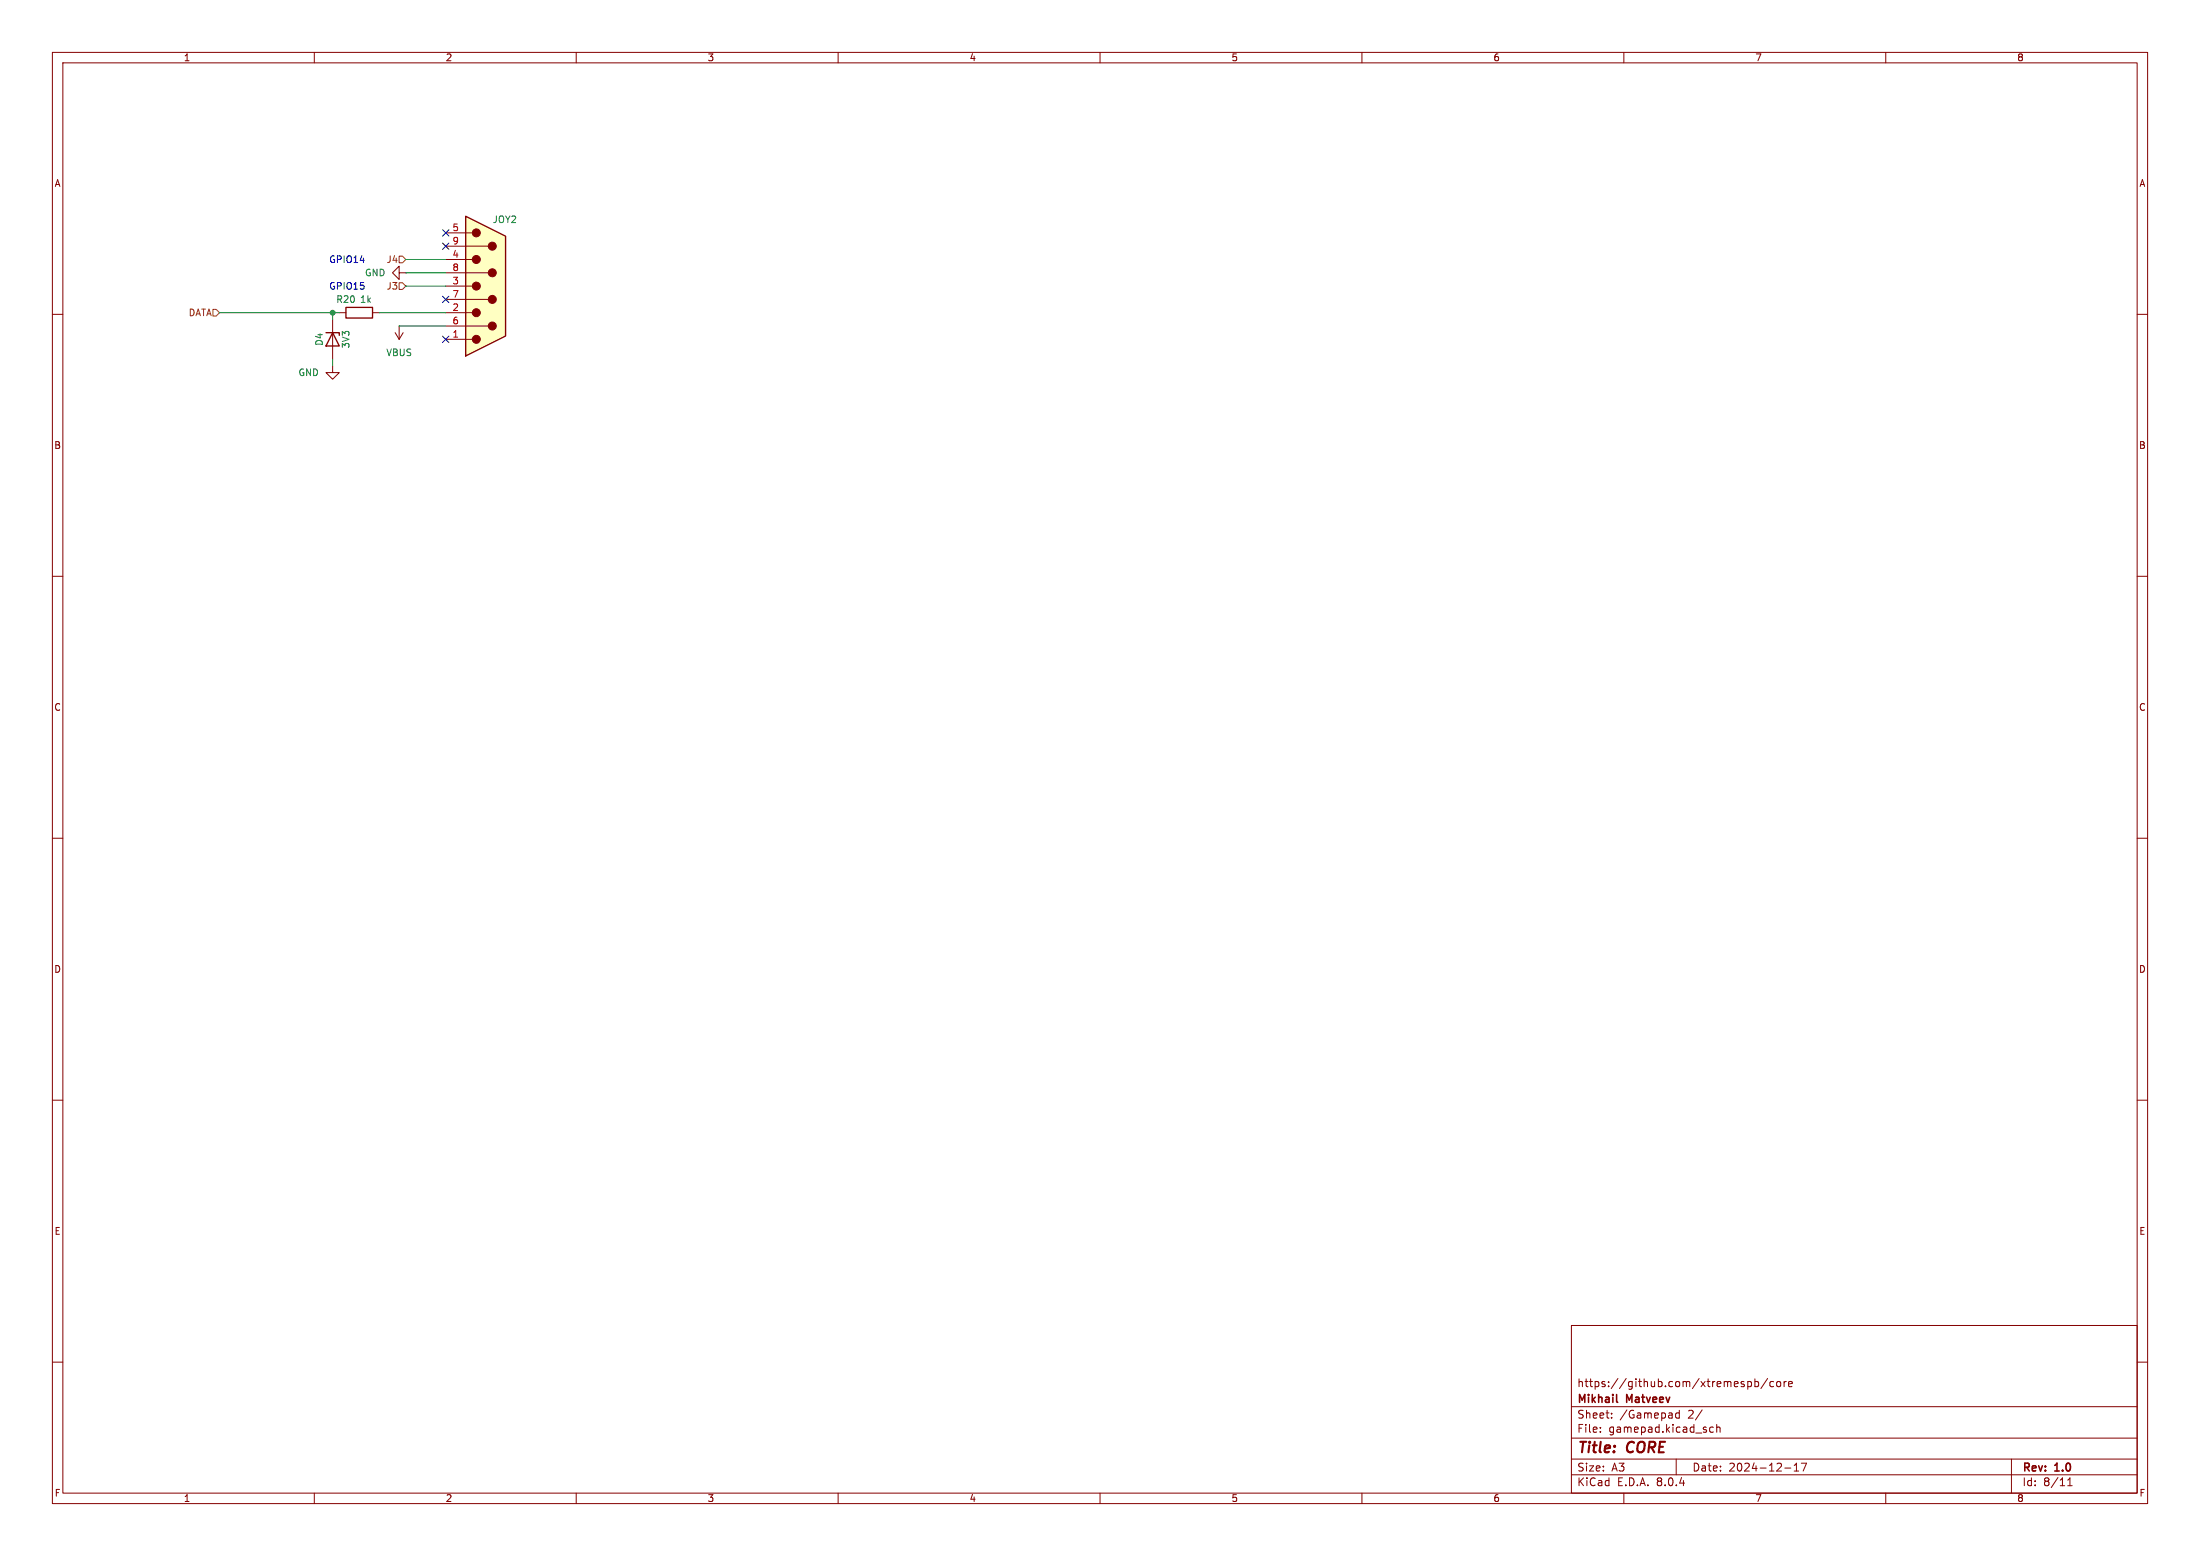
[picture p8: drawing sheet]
<svg xmlns="http://www.w3.org/2000/svg" width="420mm" height="297mm" viewBox="0 0 420 297" stroke-linecap="round" stroke-linejoin="round" font-family="sans-serif">
<g fill="none" stroke="#840000" stroke-width=".19">
<path d="M10 10h400v277h-400zM12 12h396v273h-396zM60 10v2M110 10v2M160 10v2M210 10v2M260 10v2M310 10v2M360 10v2M10 60h2M408 60h2M10 110h2"/>
<path d="M408 110h2M10 160h2M408 160h2M10 210h2M408 210h2M10 260h2M300 253h108v32h-108zM408 260h2M300 278.5h108M300 274.5h108M300 268.5h108M305.5 273.2v.2"/>
<path d="M305.5 272.5v.1M307.7 270.5v.2M307.7 269.8v.1M320 278.5v3M320.6 269.2v1.5M320.6 269.8l-.4-.1-.3 .3 .1 .6h.6M324.9 269.1l-1.2 1.9M327.1 272.5l-.4-.1-.3 .3 .1 .6h.6M327.7 272.5l.2-.1 .4 .1 .1 .9M327.7 271.9v1.5M333.7 263.7v1.5M333.7 263.8l.4-.1 .3 .3-.2 .6h-.5"/>
<path d="M335 263.8l.4-.1 .3 .3-.1 .6h-.6M335 263.2v1.5M337.4 263.1l-1.2 1.9M338.6 263.8l-.4-.1-.3 .3 .1 .6h.6M339.3 263.8l.4-.1 .2 .3v.4l-.2 .3-.4-.1-.1-.2zM340.6 263.7v1M341 263.7l-.3 .1-.1 .2M341.4 264.2l.8-.2-.1-.2-.4-.1-.3 .2 .1 .7h.6M342.5 279.7l.4-.4v1.5M343.9 279.3h1l-.7 1.5M384 278.5v6.5M60 285v2"/>
<path d="M110 285v2M160 285v2M210 285v2M260 285v2M300 281.5h108M310 285v2M340.7 280.2h1.2M342.5 280.8h.9M360 285v2M394.7 283.6h.9M394.7 282.5l.5-.4v1.5"/>
</g>
<path d="M308.6 267.5l.2 .2" fill="none" stroke="#840000" stroke-width=".3"/>
<path d="M88.9 41.3l7.6 3.8v19l-7.6 3.8z" fill="#ffffc2"/>
<g fill="#840000" stroke="#840000" stroke-width=".19">
<circle cx="90.9" cy="64.8" r=".76"/>
<circle cx="90.9" cy="59.7" r=".76"/>
<circle cx="90.9" cy="54.6" r=".76"/>
<circle cx="90.9" cy="49.5" r=".76"/>
<circle cx="90.9" cy="44.4" r=".76"/>
<circle cx="94" cy="62.2" r=".76"/>
<circle cx="94" cy="57.1" r=".76"/>
<circle cx="94" cy="52.1" r=".76"/>
<circle cx="94" cy="47" r=".76"/>
</g>
<g fill="none" stroke="#840000" stroke-width=".19">
<path d="M64.8 59.7h1.2M71.1 59.7h1.3M76.2 52.1v-1.3l-1.3 1.3 1.3 1.2v-1.2h1.3M77.5 52.1h.1M85.1 59.7h5.1M85.1 57.2h8.1M85.1 54.6h5.1M85.1 52.1h8.1M85.1 49.5h5.1M85.1 47h8.1M85.1 44.5h5.1M63.5 69.9v1.2h1.3l-1.3 1.3-1.3-1.3h1.3"/>
<path d="M63.5 61v7.6M75.4 63.5l.8 1.3M76.2 62.2h.1M76.2 62.2v2.6M77 63.5l-.8 1.3M85.1 64.8h5.1M85.1 62.2h8.1"/>
</g>
<path d="M66 58.7h5.1v2h-5.1zM88.9 41.3l7.6 3.8v19l-7.6 3.8zM62.2 63.5h2.6v.5M63.5 63.5l1.3 2.5h-2.6z" fill="none" stroke="#840000" stroke-width=".25"/>
<path d="M40.6 59.1h.7l.6 .6-.6 .6h-.7zM76.2 48.9h.6l.7 .6-.7 .7h-.6zM76.2 54h.6l.7 .6-.7 .6h-.6z" fill="none" stroke="#725600" stroke-width=".19"/>
<path d="M41.9 59.7h22.9M63.5 59.7v1.3M72.4 59.7h12.7M77.5 54.6h7.6M77.5 49.5h7.6M77.5 52.1h7.6M63.5 68.6v1.3M76.2 62.2h8.9" fill="none" stroke="#009600" stroke-width=".19"/>
<path d="M84.5 46.4l1.2 1.2M84.5 43.8l1.2 1.3M84.5 56.5l1.2 1.3M85.7 46.4l-1.2 1.2M85.7 43.8l-1.2 1.3M85.7 56.5l-1.2 1.3M84.5 64.2l1.2 1.2M85.7 64.2l-1.2 1.2" fill="none" stroke="#000084" stroke-width=".19"/>
<circle cx="63.5" cy="59.7" r=".46" fill="#009600" stroke="#009600" stroke-width=".19"/>
<g font-size="2.8" fill="#840000">
<text x="301" y="277.9">Title:</text>
<text x="310.6" y="277.9">CORE</text>
</g>
<g font-size="2.1" fill="#840000">
<text x="301" y="268.2">Mikhail</text>
<text x="301" y="265">https://github.com/xtremespb/core</text>
<text x="310.6" y="268.2">Matveev</text>
<text x="301" y="273.7">File:</text>
<text x="301" y="271">Sheet:</text>
<text x="307.1" y="273.7">gamepad.kicad_sch</text>
<text x="309.2" y="271">/Gamepad</text>
<text x="322.3" y="271">2/</text>
<text x="301" y="281.1">Size:</text>
<text x="307.6" y="281.1">A3</text>
<text x="323" y="281.1">Date:</text>
<text x="330" y="281.1">2024-12-17</text>
<text x="386" y="281.3">Rev:</text>
<text x="392.4" y="281.3">1.0</text>
<text x="301" y="283.9">KiCad</text>
<text x="308.7" y="283.9">E.D.A.</text>
<text x="316.3" y="283.9">8.0.4</text>
<text x="386" y="283.9">Id:</text>
<text x="390.1" y="283.9">8/11</text>
</g>
<g font-size="1.8" fill="#840000">
<text x="35" y="11.9">1</text>
<text x="85" y="11.9">2</text>
<text x="135" y="11.9">3</text>
<text x="185" y="11.9">4</text>
<text x="235" y="11.9">5</text>
<text x="285" y="11.9">6</text>
<text x="335" y="11.9">7</text>
<text x="385" y="11.9">8</text>
<text x="10.3" y="35.9">A</text>
<text x="408.3" y="35.9">A</text>
<text x="10.3" y="85.9">B</text>
<text x="408.2" y="85.9">B</text>
<text x="10.3" y="135.9">C</text>
<text x="408.2" y="135.9">C</text>
<text x="10.3" y="185.9">D</text>
<text x="408.2" y="185.9">D</text>
<text x="10.3" y="235.9">E</text>
<text x="408.3" y="235.9">E</text>
<text x="10.3" y="285.9">F</text>
<text x="35" y="286.9">1</text>
<text x="85" y="286.9">2</text>
<text x="135" y="286.9">3</text>
<text x="185" y="286.9">4</text>
<text x="235" y="286.9">5</text>
<text x="285" y="286.9">6</text>
<text x="335" y="286.9">7</text>
<text x="385" y="286.9">8</text>
<text x="408.3" y="285.9">F</text>
</g>
<g font-size="1.8" fill="#a90000">
<text x="86.3" y="44.2">5</text>
<text x="86.3" y="46.7">9</text>
<text x="86.3" y="49.3">4</text>
<text x="86.3" y="51.8">8</text>
<text x="86.3" y="59.4">2</text>
<text x="86.3" y="54.4">3</text>
<text x="86.3" y="56.9">7</text>
<text x="86.3" y="64.5">1</text>
<text x="86.3" y="62">6</text>
</g>
<g font-size="1.8" fill="#006464">
<text x="94" y="42.8">JOY2</text>
<text x="69.6" y="52.9">GND</text>
<text x="64.1" y="58">R20</text>
<text x="68.6" y="58">1k</text>
<text x="56.9" y="72">GND</text>
<text x="61.8" y="66.1" transform="rotate(-90 61.8 66.1)">D4</text>
<text x="66.9" y="66.6" transform="rotate(-90 66.9 66.6)">3V3</text>
<text x="73.6" y="68.2">VBUS</text>
</g>
<g font-size="1.8" fill="#0000c2">
<text x="62.7" y="50.4">GPIO14</text>
<text x="62.7" y="55.5">GPIO15</text>
</g>
<g font-size="1.8" fill="#725600">
<text x="73.7" y="50.4">J4</text>
<text x="73.7" y="55.5">J3</text>
<text x="35.9" y="60.6">DATA</text>
</g>
</svg>
